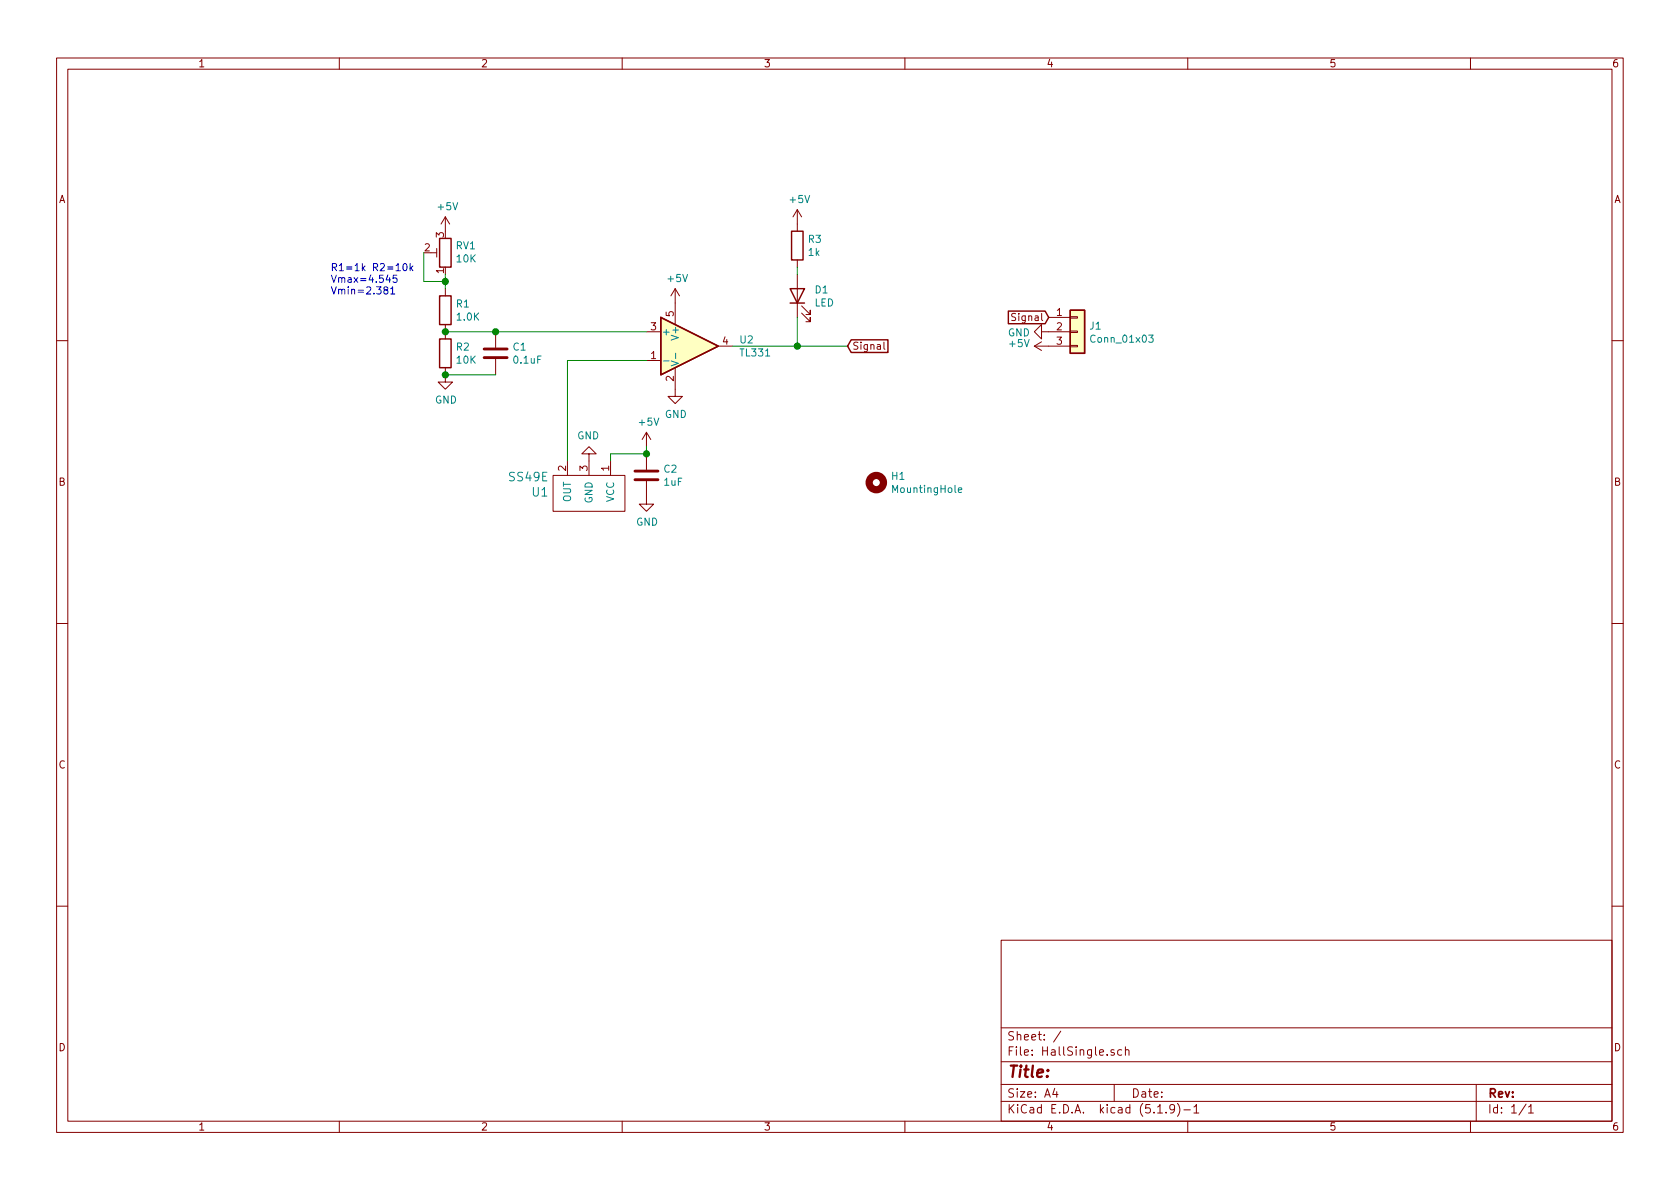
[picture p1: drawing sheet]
EESchema Schematic File Version 4
EELAYER 30 0
EELAYER END
$Descr A4 11693 8268
encoding utf-8
Sheet 1 1
Title ""
Date ""
Rev ""
Comp ""
Comment1 ""
Comment2 ""
Comment3 ""
Comment4 ""
$EndDescr
$Comp
L HallEffect:Conn_01x03 J1
U 1 1
P 7500 2300
F 0 "J1" H 7580 2342 50  0000 L CNN
F 1 "Conn_01x03" H 7580 2251 50  0000 L CNN
F 2 "Connector_JST:JST_XH_B3B-XH-A_1x03_P2.50mm_Vertical" H 7500 2300 50  0001 C CNN
F 3 "~" H 7500 2300 50  0001 C CNN
	1    7500 2300
	1    0    0    -1  
$EndComp
$Comp
L power:GND #PWR010
U 1 1
P 7300 2300
F 0 "#PWR010" H 7300 2050 50  0001 C CNN
F 1 "GND" V 7305 2172 50  0000 R CNN
F 2 "" H 7300 2300 50  0001 C CNN
F 3 "" H 7300 2300 50  0001 C CNN
	1    7300 2300
	0    1    1    0   
$EndComp
$Comp
L power:+5V #PWR09
U 1 1
P 7300 2400
F 0 "#PWR09" H 7300 2250 50  0001 C CNN
F 1 "+5V" V 7315 2528 50  0000 L CNN
F 2 "" H 7300 2400 50  0001 C CNN
F 3 "" H 7300 2400 50  0001 C CNN
	1    7300 2400
	0    -1   -1   0   
$EndComp
Text GLabel 7300 2200 0    50   Input ~ 0
Signal
$Comp
L power:GND #PWR07
U 1 1
P 4700 2700
F 0 "#PWR07" H 4700 2450 50  0001 C CNN
F 1 "GND" H 4705 2527 50  0000 C CNN
F 2 "" H 4700 2700 50  0001 C CNN
F 3 "" H 4700 2700 50  0001 C CNN
	1    4700 2700
	1    0    0    -1  
$EndComp
$Comp
L power:+5V #PWR06
U 1 1
P 4700 2100
F 0 "#PWR06" H 4700 1950 50  0001 C CNN
F 1 "+5V" H 4715 2273 50  0000 C CNN
F 2 "" H 4700 2100 50  0001 C CNN
F 3 "" H 4700 2100 50  0001 C CNN
	1    4700 2100
	1    0    0    -1  
$EndComp
$Comp
L HallEffect:SS49E U1
U 1 1
P 4100 3300
F 0 "U1" H 4378 3420 60  0000 L CNN
F 1 "SS49E" H 4378 3314 60  0000 L CNN
F 2 "HallEffect:SOT-23" H 4000 3300 60  0001 C CNN
F 3 "" H 4000 3300 60  0001 C CNN
	1    4100 3300
	-1   0    0    1   
$EndComp
$Comp
L power:GND #PWR05
U 1 1
P 4100 3200
F 0 "#PWR05" H 4100 2950 50  0001 C CNN
F 1 "GND" H 4105 3027 50  0000 C CNN
F 2 "" H 4100 3200 50  0001 C CNN
F 3 "" H 4100 3200 50  0001 C CNN
	1    4100 3200
	-1   0    0    1   
$EndComp
$Comp
L HallEffect:R R2
U 1 1
P 3100 2450
F 0 "R2" H 3170 2496 50  0000 L CNN
F 1 "10K" H 3170 2405 50  0000 L CNN
F 2 "Resistor_SMD:R_0805_2012Metric" V 3030 2450 50  0001 C CNN
F 3 "~" H 3100 2450 50  0001 C CNN
	1    3100 2450
	1    0    0    -1  
$EndComp
$Comp
L HallEffect:R R1
U 1 1
P 3100 2150
F 0 "R1" H 3170 2196 50  0000 L CNN
F 1 "1.0K" H 3170 2105 50  0000 L CNN
F 2 "Resistor_SMD:R_0805_2012Metric" V 3030 2150 50  0001 C CNN
F 3 "~" H 3100 2150 50  0001 C CNN
	1    3100 2150
	1    0    0    -1  
$EndComp
$Comp
L Device:R_POT_TRIM RV1
U 1 1
P 3100 1750
F 0 "RV1" H 3030 1704 50  0000 R CNN
F 1 "10K" H 3030 1795 50  0000 R CNN
F 2 "HallEffect:Potentiometer_3x3" H 3100 1750 50  0001 C CNN
F 3 "~" H 3100 1750 50  0001 C CNN
	1    3100 1750
	-1   0    0    1   
$EndComp
Wire Wire Line
	3100 2300 3450 2300
Connection ~ 3100 2300
$Comp
L HallEffect:C C1
U 1 1
P 3450 2450
F 0 "C1" H 3565 2496 50  0000 L CNN
F 1 "0.1uF" H 3565 2405 50  0000 L CNN
F 2 "Capacitor_SMD:C_0805_2012Metric" H 3488 2300 50  0001 C CNN
F 3 "~" H 3450 2450 50  0001 C CNN
	1    3450 2450
	1    0    0    -1  
$EndComp
Connection ~ 3450 2300
Wire Wire Line
	3450 2300 4500 2300
Wire Wire Line
	3450 2600 3100 2600
$Comp
L power:GND #PWR02
U 1 1
P 3100 2600
F 0 "#PWR02" H 3100 2350 50  0001 C CNN
F 1 "GND" H 3105 2427 50  0000 C CNN
F 2 "" H 3100 2600 50  0001 C CNN
F 3 "" H 3100 2600 50  0001 C CNN
	1    3100 2600
	1    0    0    -1  
$EndComp
Connection ~ 3100 2600
$Comp
L power:+5V #PWR01
U 1 1
P 3100 1600
F 0 "#PWR01" H 3100 1450 50  0001 C CNN
F 1 "+5V" H 3115 1773 50  0000 C CNN
F 2 "" H 3100 1600 50  0001 C CNN
F 3 "" H 3100 1600 50  0001 C CNN
	1    3100 1600
	1    0    0    -1  
$EndComp
$Comp
L HallEffect:R R3
U 1 1
P 5550 1700
F 0 "R3" H 5620 1746 50  0000 L CNN
F 1 "1k" H 5620 1655 50  0000 L CNN
F 2 "Resistor_SMD:R_0805_2012Metric" V 5480 1700 50  0001 C CNN
F 3 "~" H 5550 1700 50  0001 C CNN
	1    5550 1700
	1    0    0    -1  
$EndComp
$Comp
L Device:LED D1
U 1 1
P 5550 2050
F 0 "D1" V 5589 1933 50  0000 R CNN
F 1 "LED" V 5498 1933 50  0000 R CNN
F 2 "HallEffect:LED_0805_2012Metric" H 5550 2050 50  0001 C CNN
F 3 "~" H 5550 2050 50  0001 C CNN
	1    5550 2050
	0    -1   -1   0   
$EndComp
$Comp
L power:+5V #PWR08
U 1 1
P 5550 1550
F 0 "#PWR08" H 5550 1400 50  0001 C CNN
F 1 "+5V" H 5565 1723 50  0000 C CNN
F 2 "" H 5550 1550 50  0001 C CNN
F 3 "" H 5550 1550 50  0001 C CNN
	1    5550 1550
	1    0    0    -1  
$EndComp
Text GLabel 5900 2400 2    50   Input ~ 0
Signal
Text Notes 2300 2050 0    50   ~ 0
R1=1k R2=10k\nVmax=4.545\nVmin=2.381
Wire Wire Line
	3100 1900 3100 1950
Wire Wire Line
	2950 1750 2950 1950
Wire Wire Line
	2950 1950 3100 1950
Connection ~ 3100 1950
Wire Wire Line
	3100 1950 3100 2000
Wire Wire Line
	5550 1850 5550 1900
$Comp
L HallEffect:MountingHole H1
U 1 1
P 6100 3350
F 0 "H1" H 6200 3396 50  0000 L CNN
F 1 "MountingHole" H 6200 3305 50  0000 L CNN
F 2 "HallEffect:MountingHole_3.2mm_M3" H 6100 3350 50  0001 C CNN
F 3 "~" H 6100 3350 50  0001 C CNN
	1    6100 3350
	1    0    0    -1  
$EndComp
$Comp
L HallSingle-rescue:TL331-Comparator U2
U 1 1
P 4800 2400
F 0 "U2" H 5144 2446 50  0000 L CNN
F 1 "TL331" H 5144 2355 50  0000 L CNN
F 2 "Package_TO_SOT_SMD:SOT-23-5" H 4850 1800 50  0001 C CNN
F 3 "http://www.ti.com/lit/ds/symlink/tl331.pdf" H 4800 2600 50  0001 C CNN
	1    4800 2400
	1    0    0    -1  
$EndComp
$Comp
L HallEffect:C C2
U 1 1
P 4500 3300
F 0 "C2" H 4615 3346 50  0000 L CNN
F 1 "1uF" H 4615 3255 50  0000 L CNN
F 2 "Capacitor_SMD:C_0805_2012Metric" H 4538 3150 50  0001 C CNN
F 3 "~" H 4500 3300 50  0001 C CNN
	1    4500 3300
	1    0    0    -1  
$EndComp
$Comp
L power:GND #PWR04
U 1 1
P 4500 3450
F 0 "#PWR04" H 4500 3200 50  0001 C CNN
F 1 "GND" H 4505 3277 50  0000 C CNN
F 2 "" H 4500 3450 50  0001 C CNN
F 3 "" H 4500 3450 50  0001 C CNN
	1    4500 3450
	1    0    0    -1  
$EndComp
$Comp
L power:+5V #PWR03
U 1 1
P 4500 3100
F 0 "#PWR03" H 4500 2950 50  0001 C CNN
F 1 "+5V" H 4515 3273 50  0000 C CNN
F 2 "" H 4500 3100 50  0001 C CNN
F 3 "" H 4500 3100 50  0001 C CNN
	1    4500 3100
	1    0    0    -1  
$EndComp
Wire Wire Line
	4500 3150 4500 3100
Wire Wire Line
	4250 3150 4250 3200
Wire Wire Line
	3950 3200 3950 2500
Wire Wire Line
	4250 3150 4500 3150
Connection ~ 4500 3150
Wire Wire Line
	3950 2500 4500 2500
Wire Wire Line
	5100 2400 5550 2400
Wire Wire Line
	5550 2200 5550 2400
Connection ~ 5550 2400
Wire Wire Line
	5550 2400 5900 2400
$EndSCHEMATC
